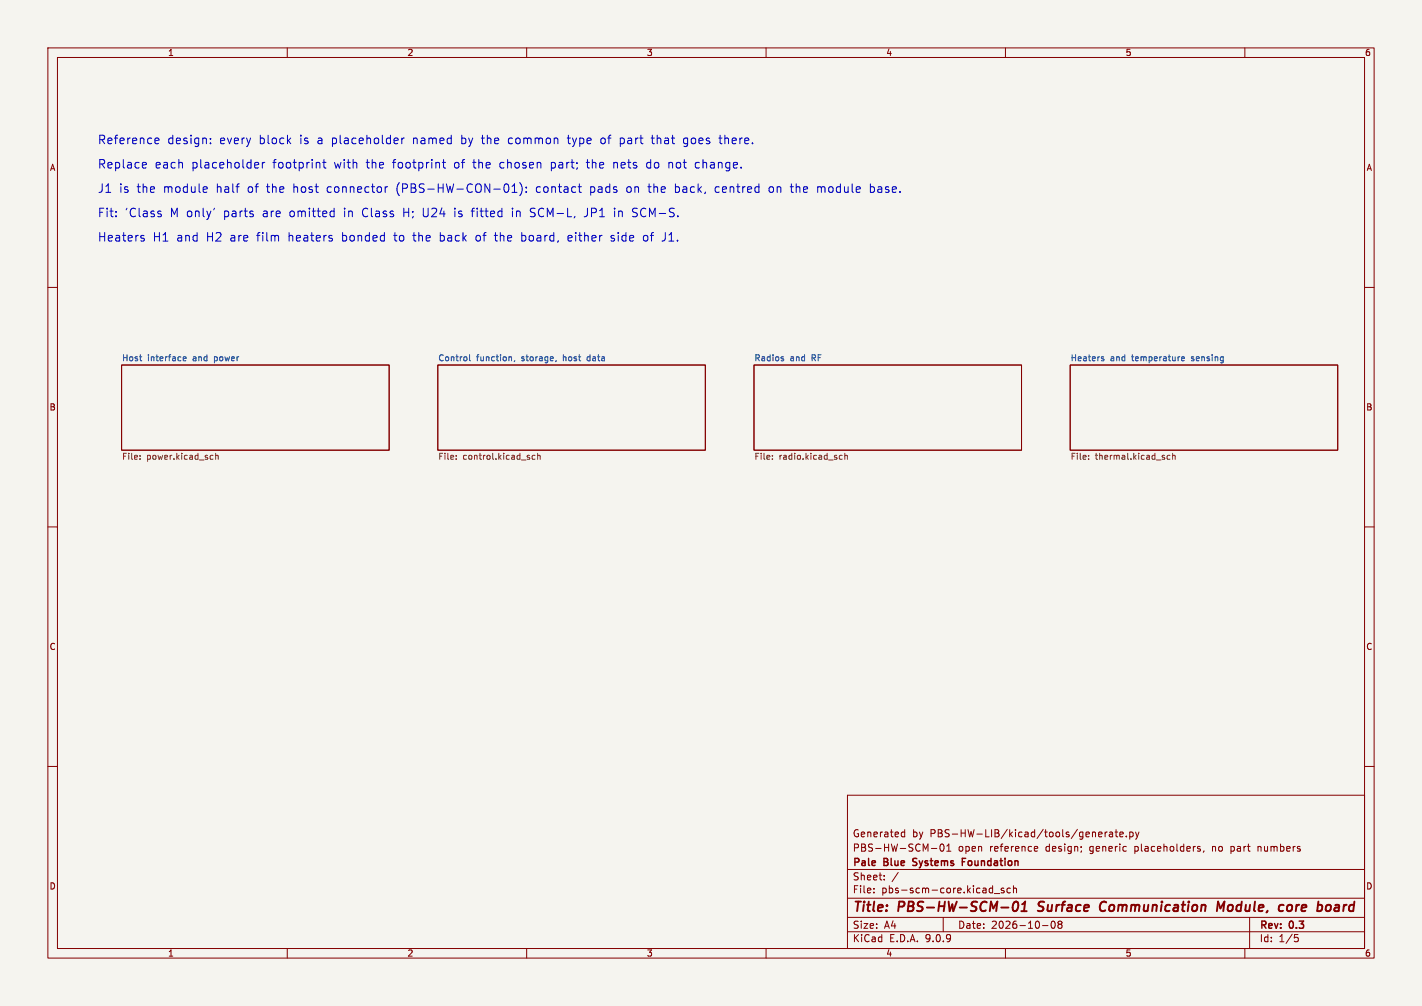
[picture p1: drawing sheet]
<svg xmlns="http://www.w3.org/2000/svg" width="297mm" height="210mm" viewBox="0 0 297 210" stroke-linecap="round" stroke-linejoin="round" font-family="sans-serif">
<path d="M0 0h297v210h-297z" fill="#f5f4ef" stroke="#f5f4ef" stroke-width=".21"/>
<g fill="none" stroke="#840000" stroke-width=".21">
<path d="M10 10h277v190h-277zM12 12h273v186h-273zM60 10v2M110 10v2M160 10v2M210 10v2M260 10v2M10 60h2M25.4 76.2h55.9v17.8h-55.9zM91.4 76.2h55.9v17.8h-55.9zM157.5 76.2h55.9v17.8h-55.9zM223.5 76.2h55.9v17.8h-55.9z"/>
<path d="M285 60h2M10 110h2M285 110h2M10 160h2M177 166h108v32h-108zM188.4 174.6h.6M188.4 173.8h.6M189 173.2v1.5M194.5 177.1h1.2M196.5 176.3l.2-.1a.8 .8 0 0 1 .5 .7 .8 .8 0 0 1-.5 .8l-.2-.1-.2-.5zM197.7 177.7h.9M197.7 176.6l.5-.4v1.5"/>
<path d="M216.1 177.6h.6M216.1 176.8l.4-.1 .2 .4-.7 .1M225.8 176.8v.1M225.9 177.6l-.1 .2M229.5 174.2l.7-.1-.1-.3-.4-.1-.2 .2v.7h.6M230.8 173.7v1M231.2 173.7l-.4 .3M231.7 173.8h.6l.1 .9M232.4 174.1h-.5l-.2 .2 .2 .4 .5-.1M232.9 173.7h.6M233.1 173.2v1.3l.4 .2M233.9 174.2l.7-.1-.1-.3-.4-.1-.2 .2 .1 .7h.5"/>
<path d="M235.2 174.6v.1M236 173.8l.4-.1 .3 .3-.2 .6h-.5M236 173.7v1.5M237.2 173.7l.3 1M237.5 174.7l-.3 .5M237.9 173.7l-.4 1M250.3 177.2l.4 .1v.2l-.2 .2h-.3M250.3 176.7l.4 .1M251.5 177.6l-.2 .3M257.1 176.7v1.5M257.1 177.6l.1 .1M257.2 176.7l-.1 .1"/>
<path d="M262.7 176.7v1M263 176.7l-.3 .1M285 160h2M60 198v2M110 198v2M160 198v2M177 194.5h108M177 191.5h108M177 187.5h108M177 181.5h108M182.5 186.3v.1M182.5 185.5v.1"/>
<path d="M184.7 183.6v.1M184.7 182.8v.1M187.6 182.1l-1.3 2M197 191.5v3M207.2 185.4l.1 .1M207.3 184.9v1.5M207.3 186.3l-.1 .1M207.7 186.5h1.1M209.7 185.5l-.4-.1-.2 .2 .1 .2 .5 .2v.3h-.6M210 198v2M211 185.5l-.4-.1-.3 .3 .2 .6h.5M211.7 185.5l.2-.1 .3 .1 .1 .9"/>
<path d="M211.7 184.9v1.5M217.7 193.2h1.2M219.7 192.4l.2-.1a.8 .8 0 0 1 .5 .7 .8 .8 0 0 1-.5 .8l-.2-.1-.2-.5zM221.2 192.9l-.2-.2 .2-.4 .5 .1 .1 .2-.3 .3M221.2 192.9l-.2 .3v.5l.2 .1 .5-.1 .1-.2-.1-.4-.2-.2M221.2 192.9h.3M260 198v2M261 191.5v6.5M270.4 195.1h.7M270.5 195.7h.4l.3 .3-.2 .5-.5 .1"/>
</g>
<path d="M211.8 188.4l.5-.2a1.19 1.19 0 0 1-.4 2l-.3-.2a1.69 1.69 0 0 1 .2-1.6zM213.3 190.2h1.1M213.5 188.8l.6-.6-.2 2M216.7 190.1l.3 .1M217.1 188.4l-.1 .6M230.7 188.2a1.07 1.07 0 0 0-1 .8 1.07 1.07 0 0 0 .6 1.2l.4-.1M254.2 190.2l.2-2 .5 1.4 .8-1.4-.2 2M267.9 188.9l.2 .1M269.7 189l-.4-.1-.3 .2-.2 .9a.53 .53 0 0 0 .9 0M275.4 188.2l-.3 2M277.2 189a.5 .5 0 0 1 .8 .3l-.2 .7-.6 .2" fill="none" stroke="#840000" stroke-width=".4"/>
<path d="M190.7 179.3v.5M201 179.9h.5M201.7 179.2h-.7v1.5M190.6 180.6l.2 .1" fill="none" stroke="#840000" stroke-width=".3"/>
<path d="M38.3 74.9l.6-.1-.1-.3h-.4l-.1 .2v.6h.5M98.1 74.1v1l.2 .2M106.5 74.5l.3 .2v.6M107.5 75.3l-.1 .2M116.2 75.3l-.2 .2M163.5 74.9l.2 .2-.2 .2M163.5 74.5h.1M230.2 74.9l.3 .1 .1 .1-.4 .2M230.2 74.5h.3M246.8 74.9l.6-.1-.1-.3h-.3l-.2 .2v.6h.5" fill="none" stroke="#006464" stroke-width=".21"/>
<g fill="none" stroke="#725600" stroke-width=".21">
<path d="M29.2 95.8v.1M29.2 95.1v.1M44.1 95l.4 .1M44.5 95.8l-.4 .1M45 95.2l.5-.1 .1 .8M45 94.6v1.3M95.3 95.8v.1M95.3 95.1v.1M111.7 95.1l-.3-.1-.3 .3 .2 .5h.4M112.3 95.2l.5-.1v.8M112.3 94.6v1.3M161.3 95.8v.1"/>
<path d="M161.3 95.1v.1M175.4 95.8h.5M175.4 95.1h.5M176.4 95.2l.5-.1 .1 .8M176.4 94.6v1.3M227.4 95.8v.1M227.4 95.1v.1M244.4 95.1l-.4-.1-.2 .3 .1 .5h.5M244.9 95.2l.5-.1 .1 .8M244.9 94.6v1.3"/>
</g>
<g fill="none" stroke="#0000c2" stroke-width=".21">
<path d="M30 33.9l.5 .1 .1 .3-.9 .2M30.5 35l-.5 .1M32.4 29.9h.7M32.4 28.9l.6-.1 .2 .4-.8 .2M43 39l.3 .4-.9 .2M44 29.8v.2M44 28.9v.2M53.4 33.9l.5 .1 .1 .3-.8 .2M53.9 35l-.5 .1M54.8 33.9v1.2M55.3 33.9l-.3 .1-.2 .2M66.7 34l.1 1.1"/>
<path d="M67.4 33.9h.7M67.7 33.3v1.5l.4 .3M81 39l-.4 .1-.2 .2M83.9 28.8v1.2M84.4 28.8l-.3 .1-.2 .3M92.4 33.9h.7M92.6 33.3v1.5l.5 .3M106 38.5l.3 .6-.3 1M107 38.9l.5-.5v1.8M108.6 38.1a2.04 2.04 0 0 1 0 2.7M109.9 40v.2M109.9 39.1v.1"/>
<path d="M118.5 28.8h.6M120.8 39h.6M122.4 33.9h.7M125.6 29v.8M129.6 28.8v1.8M129.6 29.9l.1 .1M129.7 28.8l-.1 .1M131 39.1v.9M135.2 34l-.1 .2v.5l.1 .3M135.3 39h.7M136 28.8h.7M136.2 28.2l.1 1.7"/>
<path d="M139.7 33.9v1.2M140 33.9l-.3 .2M141.1 38.4v1.8M141.6 39l-.5 .1M142.8 30.5l.5 .1M143.1 28.8l-.3 .4v.5l.3 .3M145.6 33.9l-.4 .3v.5l.4 .4M149.7 39l-.3 .3v.5l.3 .4M150.1 28.8h.7M150.4 28.2v1.6l.4 .2M161.2 39l-.4 .1-.2 .2 .1 .7 .5 .2M165 39h.7"/>
<path d="M165.3 38.4v1.5l.4 .3M170.8 39v1.2M171.5 39.1l-.5-.1-.2 .1M181.8 39.1l.5-.1 .3 .1M181.8 38.4v1.8M182.6 40l-.3 .2-.5-.1M29.6 49.7l.5 .1 .1 .3-.3 .2h-.3M29.6 49.1l.5 .1M33.2 44.7h.4l.1 .3-.2 .2h-.4M33.2 44.1h.4M43.2 40.1l-.2 .1M44.8 43.5l-.2 .3"/>
<path d="M69.3 44.1h.5M69.8 45.2h-.5M69.8 43.5v1.7M98.4 44.1h.7M103.2 49.1h.7M107 40.2h1M107 43.5v.1M107 44.1v1.1M109 48.5v1.8M109 50.2l.2 .1M109.2 49.1l-.2 .1M110.8 45.2h.2"/>
<path d="M111.1 43.5l-.3 .3v.3l.3 .2M118.9 49.1l-.3 .3v.7l.3 .2M119.5 49.6l-.9 .1M121.3 40.2h.1M122.4 45.2h-.4M127.6 50.2l.5 .1M128.1 49.1h-.2l-.3 .3 .1 .2 .4 .1M128.4 43.5v.1M128.4 44.1v1.1M132.1 45.2h.7M132.1 44l.2 .2 .5 .2M132.9 43.5h-.5l-.3 .3"/>
<path d="M135 49.1l-.4 .1-.2 .3 .1 .7 .5 .1M138.9 50.1l-.5 .2M141.1 40.1l.5 .1"/>
</g>
<g font-size="2.8" fill="#840000">
<text x="178" y="190.9">Title:</text>
<text x="187.7" y="190.9">PBS-HW-SCM-01</text>
<text x="217.7" y="190.9">Surface</text>
<text x="231.4" y="190.9">Communication</text>
<text x="256.6" y="190.9">Module,</text>
<text x="270.4" y="190.9">core</text>
<text x="279.2" y="190.9">board</text>
</g>
<g font-size="2.5" fill="#0000c2">
<text x="20.3" y="30.2">Reference</text>
<text x="20.3" y="35.3">Replace</text>
<text x="32.3" y="35.3">each</text>
<text x="34.9" y="30.2">design:</text>
<text x="40" y="35.3">placeholder</text>
<text x="45.8" y="30.2">every</text>
<text x="54.2" y="30.2">block</text>
<text x="57" y="35.3">footprint</text>
<text x="62.7" y="30.2">is</text>
<text x="66.5" y="30.2">a placeholder</text>
<text x="69.9" y="35.3">with</text>
<text x="76.7" y="35.3">the</text>
<text x="82.3" y="35.3">footprint</text>
<text x="86.6" y="30.2">named</text>
<text x="95.2" y="35.3">of</text>
<text x="96.7" y="30.2">by</text>
<text x="99.3" y="35.3">the</text>
<text x="101.2" y="30.2">the</text>
<text x="104.9" y="35.3">chosen</text>
<text x="106.8" y="30.2">common</text>
<text x="115.7" y="35.3">part;</text>
<text x="119.3" y="30.2">type</text>
<text x="123.3" y="35.3">the</text>
<text x="126.3" y="30.2">of</text>
<text x="128.9" y="35.3">nets</text>
<text x="130.4" y="30.2">part</text>
<text x="135.9" y="35.3">do</text>
<text x="137.1" y="30.2">that</text>
<text x="140.6" y="35.3">not</text>
<text x="143.9" y="30.2">goes</text>
<text x="146.3" y="35.3">change.</text>
<text x="151.5" y="30.2">there.</text>
<text x="20.3" y="40.4">J1</text>
<text x="24.8" y="40.4">is</text>
<text x="28.6" y="40.4">the</text>
<text x="34.2" y="40.4">module</text>
<text x="45.3" y="40.4">half</text>
<text x="51.9" y="40.4">of</text>
<text x="56" y="40.4">the</text>
<text x="61.6" y="40.4">host</text>
<text x="68.7" y="40.4">connector</text>
<text x="83.3" y="40.4">(PBS-HW-CON-01):</text>
<text x="112.6" y="40.4">contact</text>
<text x="124" y="40.4">pads</text>
<text x="131.7" y="40.4">on</text>
<text x="136.4" y="40.4">the</text>
<text x="142" y="40.4">back,</text>
<text x="150.5" y="40.4">centred</text>
<text x="161.8" y="40.4">on</text>
<text x="166.5" y="40.4">the</text>
<text x="172.1" y="40.4">module</text>
<text x="183.2" y="40.4">base.</text>
<text x="20.3" y="45.5">Fit:</text>
<text x="26" y="45.5">'Class</text>
<text x="35.5" y="45.5">M only'</text>
<text x="46.8" y="45.5">parts</text>
<text x="55" y="45.5">are</text>
<text x="60.7" y="45.5">omitted</text>
<text x="72.2" y="45.5">in</text>
<text x="76.1" y="45.5">Class</text>
<text x="84.7" y="45.5">H; U24</text>
<text x="95.6" y="45.5">is</text>
<text x="99.3" y="45.5">fitted</text>
<text x="107.8" y="45.5">in</text>
<text x="111.7" y="45.5">SCM-L,</text>
<text x="123.2" y="45.5">JP1</text>
<text x="129.5" y="45.5">in</text>
<text x="133.4" y="45.5">SCM-S.</text>
<text x="20.3" y="50.6">Heaters</text>
<text x="31.9" y="50.6">H1</text>
<text x="36.9" y="50.6">and</text>
<text x="43.1" y="50.6">H2</text>
<text x="48.2" y="50.6">are</text>
<text x="53.8" y="50.6">film</text>
<text x="60.5" y="50.6">heaters</text>
<text x="71.7" y="50.6">bonded</text>
<text x="82.8" y="50.6">to</text>
<text x="86.9" y="50.6">the</text>
<text x="92.5" y="50.6">back</text>
<text x="100.1" y="50.6">of</text>
<text x="104.2" y="50.6">the</text>
<text x="109.8" y="50.6">board,</text>
<text x="119.6" y="50.6">either</text>
<text x="128.7" y="50.6">side</text>
<text x="135.6" y="50.6">of</text>
<text x="139.7" y="50.6">J1.</text>
</g>
<g font-size="2.1" fill="#840000">
<text x="178" y="178">PBS-HW-SCM-01</text>
<text x="178" y="175">Generated</text>
<text x="190.5" y="175">by</text>
<text x="194.3" y="175">PBS-HW-LIB/kicad/tools/generate.py</text>
<text x="200.1" y="178">open</text>
<text x="206.7" y="178">reference</text>
<text x="218.5" y="178">design;</text>
<text x="227.8" y="178">generic</text>
<text x="237.4" y="178">placeholders,</text>
<text x="253.7" y="178">no</text>
<text x="257.7" y="178">part</text>
<text x="263.5" y="178">numbers</text>
<text x="178" y="184">Sheet:</text>
<text x="178" y="181.2">Pale</text>
<text x="184.7" y="181.2">Blue</text>
<text x="191.3" y="181.2">Systems</text>
<text x="202.2" y="181.2">Foundation</text>
<text x="178" y="186.7">File:</text>
<text x="184.1" y="186.7">pbs-scm-core.kicad_sch</text>
<text x="178" y="196.9">KiCad</text>
<text x="178" y="194.1">Size:</text>
<text x="184.7" y="194.1">A4</text>
<text x="185.7" y="196.9">E.D.A.</text>
<text x="193.3" y="196.9">9.0.9</text>
<text x="200" y="194.1">Date:</text>
<text x="207" y="194.1">2026-10-08</text>
<text x="263" y="194.3">Rev:</text>
<text x="263" y="196.9">Id:</text>
<text x="267.1" y="196.9">1/5</text>
<text x="269.4" y="194.3">0.3</text>
</g>
<g font-size="1.8" fill="#840000">
<text x="35" y="11.9">1</text>
<text x="85" y="11.9">2</text>
<text x="135" y="11.9">3</text>
<text x="185" y="11.9">4</text>
<text x="235" y="11.9">5</text>
<text x="285" y="11.9">6</text>
<text x="10.3" y="35.9">A</text>
<text x="285.3" y="35.9">A</text>
<text x="10.3" y="85.9">B</text>
<text x="285.3" y="85.9">B</text>
<text x="10.3" y="135.9">C</text>
<text x="285.3" y="135.9">C</text>
<text x="10.3" y="185.9">D</text>
<text x="285.3" y="185.9">D</text>
<text x="35" y="199.9">1</text>
<text x="85" y="199.9">2</text>
<text x="135" y="199.9">3</text>
<text x="185" y="199.9">4</text>
<text x="235" y="199.9">5</text>
<text x="285" y="199.9">6</text>
</g>
<g font-size="1.8" fill="#006464">
<text x="25.4" y="75.5">Host</text>
<text x="30.8" y="75.5">interface</text>
<text x="40.4" y="75.5">and</text>
<text x="45" y="75.5">power</text>
<text x="91.4" y="75.5">Control</text>
<text x="99.5" y="75.5">function,</text>
<text x="109" y="75.5">storage,</text>
<text x="117.9" y="75.5">host</text>
<text x="123.1" y="75.5">data</text>
<text x="157.5" y="75.5">Radios</text>
<text x="165" y="75.5">and</text>
<text x="169.6" y="75.5">RF</text>
<text x="223.5" y="75.5">Heaters</text>
<text x="231.9" y="75.5">and</text>
<text x="236.5" y="75.5">temperature</text>
<text x="249.1" y="75.5">sensing</text>
</g>
<g font-size="1.8" fill="#725600">
<text x="25.4" y="96.3">File:</text>
<text x="30.6" y="96.3">power.kicad_sch</text>
<text x="91.4" y="96.3">File:</text>
<text x="96.7" y="96.3">control.kicad_sch</text>
<text x="157.5" y="96.3">File:</text>
<text x="162.7" y="96.3">radio.kicad_sch</text>
<text x="223.5" y="96.3">File:</text>
<text x="228.7" y="96.3">thermal.kicad_sch</text>
</g>
</svg>
